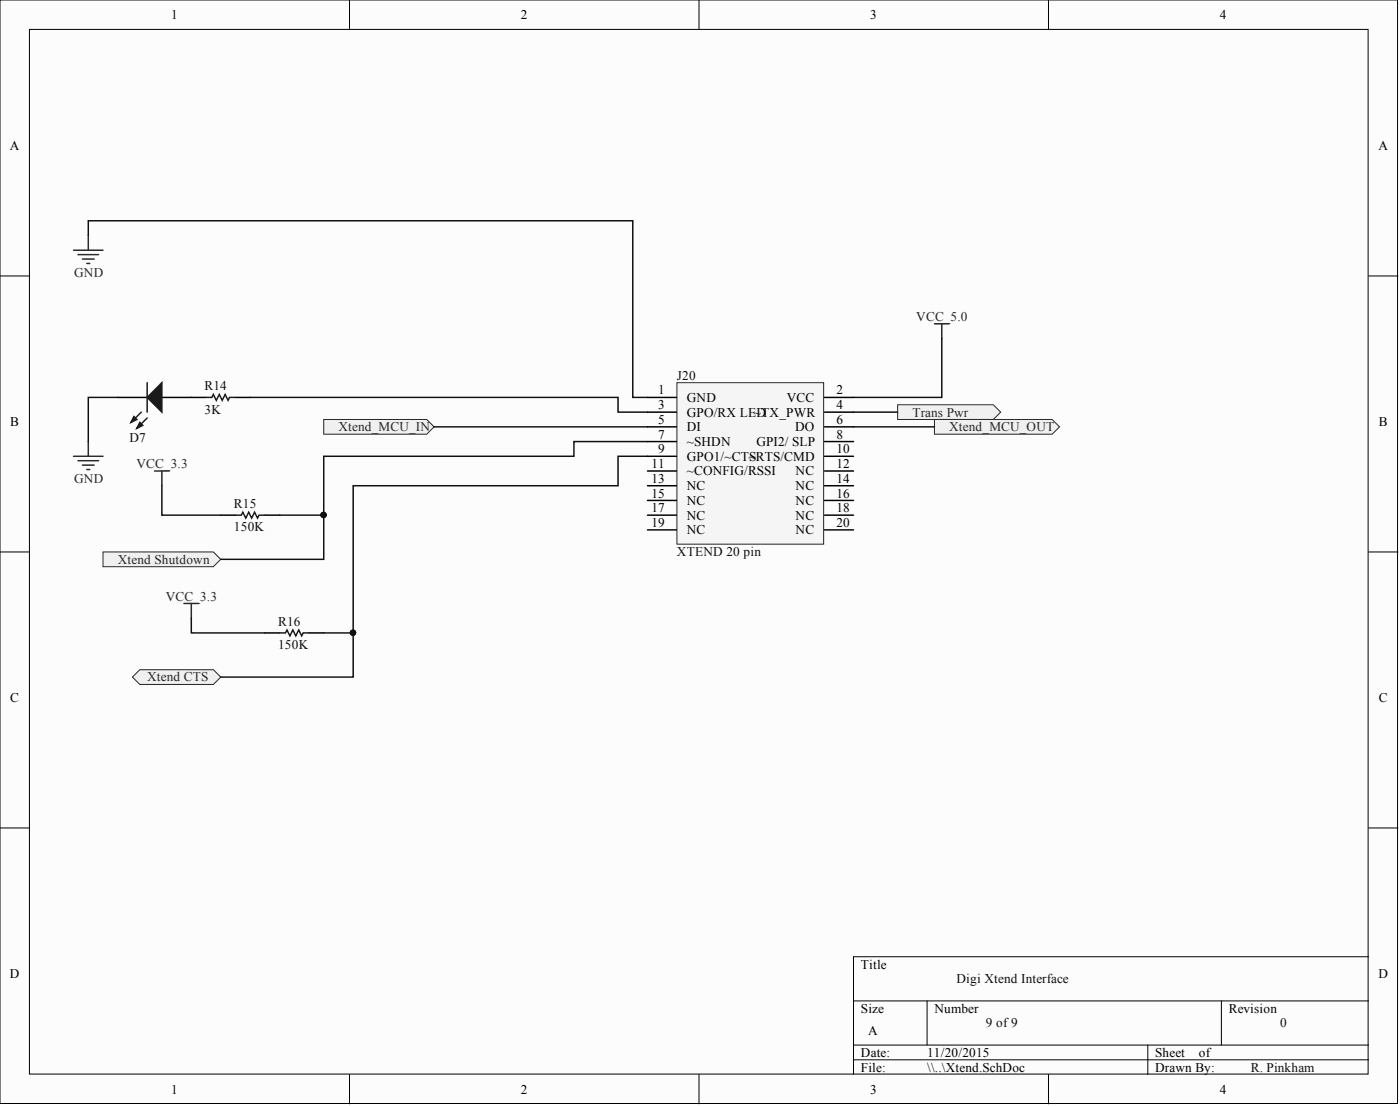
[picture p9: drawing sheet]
<svg xmlns="http://www.w3.org/2000/svg" width="241mm" height="190mm" viewBox="0 0 241 190" stroke-linecap="round" stroke-linejoin="round" font-family="sans-serif">
<g fill="#fcfcfc" stroke="#000" stroke-width=".17">
<path d="M0 0h240.9v190.1h-240.9z"/>
<path d="M5.1 5.1h230.7v179.9h-230.7z"/>
</g>
<g fill="none" stroke="#000" stroke-width=".17">
<path d="M60.2 0v5.1M120.5 0v5.1M180.7 0v5.1M0 47.5h5.1M235.9 47.5h5.1M0 95.1h5.1M235.9 95.1h5.1M0 142.6h5.1M235.9 142.6h5.1M147.1 172.4h88.8M159.8 172.4v7.6M210.5 172.4v7.6"/>
<path d="M235.9 164.8h-88.8v20.3M60.2 185.1v5M120.5 185.1v5M147.1 180h88.8M147.1 182.5h88.8M180.7 185.1v5M197.8 180v5.1"/>
</g>
<path d="M12.7 43.1h5.1M13.4 43.9h3.6M14.2 44.6h2M15 45.4h.5M15.2 40.6v2.5" fill="none" stroke="#262626" stroke-width=".25"/>
<path d="M20.3 68.5h5.1M27.9 68.5h7.6M40.6 68.5h2.5" fill="none" stroke="#000" stroke-width=".25"/>
<path d="M35.5 68.5h1l.3-.6 .5 1.1 .5-1.1 .5 1.1 .5-1.1 .5 1.1 .3-.5h1" fill="none" stroke="#1c1c1c" stroke-width=".25"/>
<path d="M25.4 68.5l2.5-2.6v5.1z" fill="#1c1c1c"/>
<path d="M24.3 71l-1.7 1.8M25.4 68.5l2.5-2.6v5.1zM25.4 72l-1.8 1.8" fill="none" stroke="#1c1c1c" stroke-width=".25"/>
<path d="M23.1 71.7l.5 .6-1 .5z" fill="#1c1c1c"/>
<path d="M23.1 71.7l.5 .6-1 .5z" fill="none" stroke="#1c1c1c" stroke-width=".25"/>
<path d="M24.1 72.8l.5 .5-1 .5z" fill="#1c1c1c"/>
<path d="M24.1 72.8l.5 .5-1 .5zM25.4 65.9v5.1" fill="none" stroke="#1c1c1c" stroke-width=".25"/>
<path d="M12.7 78.6h5.1M13.4 79.4h3.6M15.2 76.1v2.5M14.2 80.1h2M15 80.9h.5" fill="none" stroke="#262626" stroke-width=".25"/>
<path d="M20.3 68.5h-5.1v7.6" fill="none" stroke="#0e0e0e" stroke-width=".25"/>
<g fill="#f0f0f0" stroke="#262626" stroke-width=".17">
<path d="M154.7 69.7h16.5l1.3 1.3-1.3 1.3h-16.5z" fill-rule="evenodd"/>
<path d="M55.8 72.3h17.8l1.2 1.2-1.2 1.3h-17.8z" fill-rule="evenodd"/>
<path d="M161.1 72.3h20.2l1.3 1.2-1.3 1.3h-20.2z" fill-rule="evenodd"/>
<path d="M17.8 95.1h19l1.2 1.2-1.2 1.3h-19z" fill-rule="evenodd"/>
</g>
<path d="M38 88.7h2.6M45.7 88.7h2.5" fill="none" stroke="#000" stroke-width=".25"/>
<path d="M40.6 88.7h1l.2-.5 .6 1 .5-1 .5 1 .5-1 .5 1 .2-.5h1.1" fill="none" stroke="#1c1c1c" stroke-width=".25"/>
<path d="M48.2 88.7h7.6v7.6h-17.8" fill="none" stroke="#0e0e0e" stroke-width=".25"/>
<circle cx="55.8" cy="88.7" r=".47" fill="#0e0e0e" stroke="#0e0e0e" stroke-width=".17"/>
<path d="M22.8 116.6l1.3-1.2h12.7l1.2 1.2-1.2 1.3h-12.7z" fill-rule="evenodd" fill="#f0f0f0" stroke="#262626" stroke-width=".17"/>
<path d="M45.7 109h2.5M53.3 109h2.5" fill="none" stroke="#000" stroke-width=".25"/>
<path d="M48.2 109h1l.3-.5 .5 1 .5-1 .5 1 .5-1 .5 1 .2-.5h1.1" fill="none" stroke="#1c1c1c" stroke-width=".25"/>
<path d="M15.2 40.6v-2.6h93.9v30.5h2.5M162.3 58.3v10.2h-15.2M43.1 68.5h63.4v2.5h5.1M74.8 73.5h36.8M111.6 76.1h-12.7v2.5h-43.1v10.1M111.6 78.6h-5.1v5.1h-45.6v25.3M147.1 71h7.6M147.1 73.5h14M27.9 83.7v5h10.1M33 106.5v2.5h12.7M55.8 109h5.1v7.6h-22.9" fill="none" stroke="#0e0e0e" stroke-width=".25"/>
<g fill="#0e0e0e" stroke="#0e0e0e" stroke-width=".17">
<circle cx="60.8" cy="109" r=".47"/>
<circle cx="55.8" cy="88.7" r=".47"/>
</g>
<path d="M161.1 55.8h2.5M162.3 55.8v2.5M26.6 81.1h2.6M27.9 81.1v2.6M31.7 103.9h2.5M33 103.9v2.6" fill="none" stroke="#262626" stroke-width=".25"/>
<path d="M116.7 65.9h25.3v27.8h-25.3z" fill="#f5f5f5" stroke="#262626" stroke-width=".17"/>
<g fill="none" stroke="#000" stroke-width=".25">
<path d="M111.6 78.6h5M111.6 76.1h5M111.6 73.5h5M111.6 71h5M111.6 68.5h5M142.1 78.6h5M142.1 76.1h5M142.1 73.5h5M142.1 71h5M142.1 68.5h5M111.6 91.3h5M111.6 88.7h5"/>
<path d="M111.6 86.2h5M111.6 83.7h5M111.6 81.1h5M142.1 91.3h5M142.1 88.7h5M142.1 86.2h5M142.1 83.7h5M142.1 81.1h5"/>
</g>
<g font-size="2.3">
<text x="29.5" y="3.3">1</text>
<text x="89.8" y="3.3">2</text>
<text x="150" y="3.3">3</text>
<text x="210.3" y="3.3">4</text>
<text x="1.7" y="25.8">A</text>
<text x="237.6" y="25.8">A</text>
<text x="113.5" y="70.5">3</text>
<text x="113.5" y="67.9">1</text>
<text x="118.4" y="71.7">GPO/RX LE~DTX_PWR</text>
<text x="118.4" y="69.2">GND</text>
<text x="135.6" y="69.2">VCC</text>
<text x="144.1" y="67.9">2</text>
<text x="144.1" y="70.5">4</text>
<text x="1.8" y="73.4">B</text>
<text x="113.5" y="75.5">7</text>
<text x="113.5" y="73">5</text>
<text x="118.4" y="76.8">~SHDN</text>
<text x="118.4" y="74.3">DI</text>
<text x="130.4" y="76.8">GPI2/ SLP</text>
<text x="137" y="74.3">DO</text>
<text x="144.1" y="73">6</text>
<text x="144.1" y="75.5">8</text>
<text x="237.7" y="73.4">B</text>
<text x="112.3" y="83.2">13</text>
<text x="112.3" y="80.6">11</text>
<text x="113.5" y="78.1">9</text>
<text x="118.4" y="81.9">~CONFIG/RSSI</text>
<text x="118.4" y="79.4">GPO1/~CT~RTS/CMD</text>
<text x="129.1" y="79.4">S</text>
<text x="137.1" y="81.9">NC</text>
<text x="144.1" y="78.1">10</text>
<text x="144.1" y="80.6">12</text>
<text x="144.1" y="83.2">14</text>
<text x="112.3" y="88.2">17</text>
<text x="112.3" y="85.7">15</text>
<text x="118.4" y="89.5">NC</text>
<text x="118.4" y="87">NC</text>
<text x="118.4" y="84.4">NC</text>
<text x="137.1" y="84.4">NC</text>
<text x="137.1" y="87">NC</text>
<text x="137.1" y="89.5">NC</text>
<text x="144.1" y="85.7">16</text>
<text x="144.1" y="88.2">18</text>
<text x="112.3" y="90.8">19</text>
<text x="118.4" y="92">NC</text>
<text x="137.1" y="92">NC</text>
<text x="144.1" y="90.8">20</text>
<text x="1.8" y="120.8">C</text>
<text x="237.7" y="120.8">C</text>
<text x="148.4" y="166.8">Title</text>
<text x="1.7" y="168.4">D</text>
<text x="237.6" y="168.4">D</text>
<text x="148.4" y="174.4">Size</text>
<text x="149.6" y="178.2">A</text>
<text x="161.1" y="174.4">Number</text>
<text x="211.8" y="174.4">Revision</text>
<text x="148.4" y="182">Date:</text>
<text x="148.4" y="184.6">File:</text>
<text x="159.8" y="182">11/20/2015</text>
<text x="159.8" y="184.6">\\..\Xtend.SchDoc</text>
<text x="199.1" y="182">Sheet</text>
<text x="199.1" y="184.6">Drawn By:</text>
<text x="206.6" y="182">of</text>
<text x="29.5" y="188.4">1</text>
<text x="89.8" y="188.4">2</text>
<text x="150" y="188.4">3</text>
<text x="210.3" y="188.4">4</text>
</g>
<g font-size="2.3" fill="#262626">
<text x="12.8" y="47.7">GND</text>
<text x="157.9" y="55.3">VCC_5.0</text>
<text x="157.3" y="71.7">Trans Pwr</text>
<text x="58.3" y="74.3">Xtend_MCU_IN</text>
<text x="163.6" y="74.3">Xtend_MCU_OUT</text>
<text x="12.8" y="83.2">GND</text>
<text x="23.5" y="80.6">VCC_3.3</text>
<text x="20.3" y="97.1">Xtend Shutdown</text>
<text x="28.6" y="103.4">VCC_3.3</text>
<text x="25.4" y="117.4">Xtend CTS</text>
</g>
<g font-size="2.3" fill="#0e0e0e">
<text x="116.7" y="65.4">J20</text>
<text x="35.3" y="71.2">3K</text>
<text x="35.3" y="67.2">R14</text>
<text x="22.3" y="76.1">D7</text>
<text x="40.3" y="87.5">R15</text>
<text x="40.3" y="91.5">150K</text>
<text x="116.7" y="95.8">XTEND 20 pin</text>
<text x="47.9" y="107.7">R16</text>
<text x="47.9" y="111.8">150K</text>
<text x="164.9" y="169.4">Digi Xtend Interface</text>
<text x="169.9" y="177">9 of 9</text>
<text x="220.7" y="177">0</text>
<text x="215.6" y="184.6">R. Pinkham</text>
</g>
</svg>
